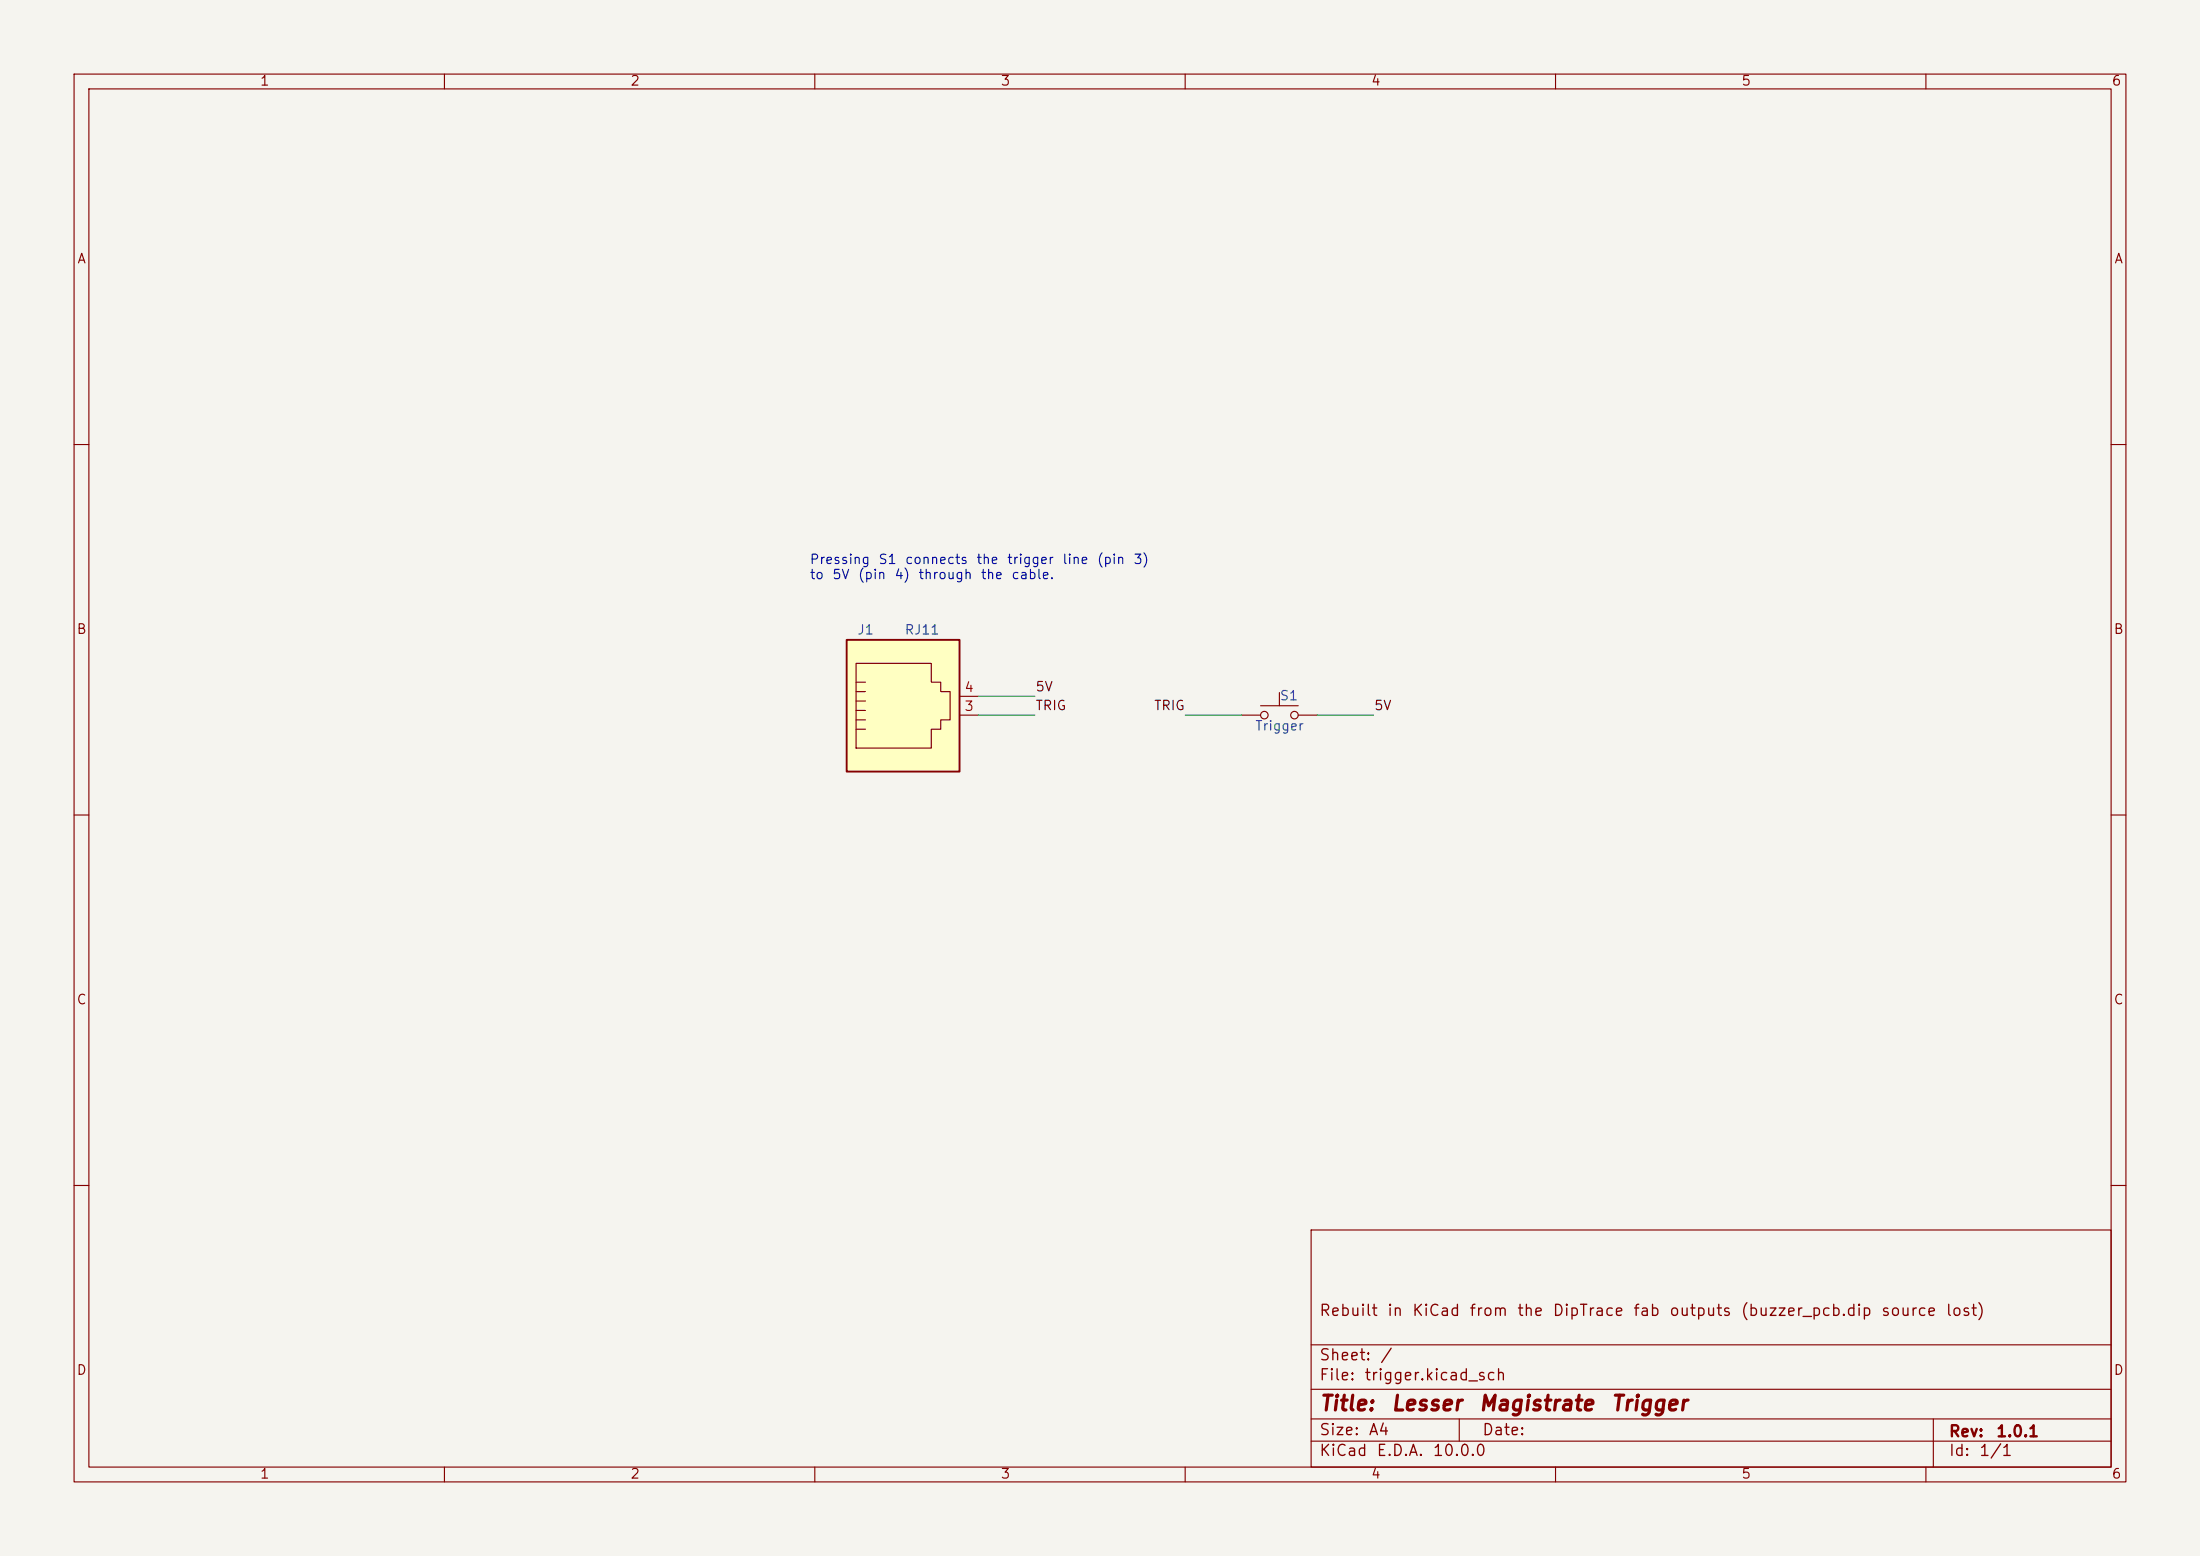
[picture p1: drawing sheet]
(kicad_sch
 (version 20260306)
 (generator "eeschema")
 (generator_version "10.0")
 (paper "A4")
 (title_block
  (title "Lesser Magistrate Trigger")
  (rev "${VERSION}")
  (comment 1 "Rebuilt in KiCad from the DipTrace fab outputs (buzzer_pcb.dip source lost)"))
 (lib_symbols
  (symbol "lesser-magistrate:RJ11"
   (pin_names (hide yes)) (exclude_from_sim no) (in_bom yes) (on_board yes)
   (in_pos_files yes)
   (duplicate_pin_numbers_are_jumpers no)
   (property "Reference" "J" (at -5.08 11.43 0) (show_name no) (do_not_autoplace no) (hide yes) (effects (font (size 1.27 1.27))))
   (property "Value" "RJ11" (at 2.54 11.43 0) (show_name no) (do_not_autoplace no) (hide yes) (effects (font (size 1.27 1.27))))
   (property "Footprint" "lesser-magistrate:RJ11_Amphenol_54601-906001WPLF" (at 0 0 0) (show_name no) (do_not_autoplace no) (hide yes) (effects (font (size 1.27 1.27))))
   (property "Datasheet" "" (at 0 0 0) (show_name no) (do_not_autoplace no) (hide yes) (effects (font (size 1.27 1.27))))
   (property "Description" "RJ11 (6P2C) modular jack" (at 0 0 0) (show_name no) (do_not_autoplace no) (hide yes) (effects (font (size 1.27 1.27))))
   (symbol "RJ11_0_1"
    (polyline (pts (xy -6.35 3.175) (xy -5.08 3.175) (xy -5.08 3.175)) (stroke (width 0) (type default)) (fill (type none)))
    (polyline (pts (xy -6.35 1.905) (xy -5.08 1.905) (xy -5.08 1.905)) (stroke (width 0) (type default)) (fill (type none)))
    (polyline (pts (xy -6.35 0.635) (xy -5.08 0.635) (xy -5.08 0.635)) (stroke (width 0) (type default)) (fill (type none)))
    (polyline (pts (xy -6.35 -0.635) (xy -5.08 -0.635) (xy -5.08 -0.635)) (stroke (width 0) (type default)) (fill (type none)))
    (polyline (pts (xy -6.35 -1.905) (xy -5.08 -1.905) (xy -5.08 -1.905)) (stroke (width 0) (type default)) (fill (type none)))
    (polyline (pts (xy -6.35 -4.445) (xy -6.35 6.985) (xy 3.81 6.985) (xy 3.81 4.445) (xy 5.08 4.445) (xy 5.08 3.175) (xy 6.35 3.175) (xy 6.35 -0.635) (xy 5.08 -0.635) (xy 5.08 -1.905) (xy 3.81 -1.905) (xy 3.81 -4.445) (xy -6.35 -4.445) (xy -6.35 -4.445)) (stroke (width 0) (type default)) (fill (type none)))
    (polyline (pts (xy -5.08 4.445) (xy -6.35 4.445) (xy -6.35 4.445)) (stroke (width 0) (type default)) (fill (type none)))
    (rectangle (start 7.62 10.16) (end -7.62 -7.62) (stroke (width 0.254) (type default)) (fill (type background))))
   (symbol "RJ11_1_1"
    (pin passive line (at 10.16 0 180) (length 2.54) (name "" (effects (font (size 1.27 1.27)))) (number "3" (effects (font (size 1.27 1.27)))))
    (pin passive line (at 10.16 2.54 180) (length 2.54) (name "" (effects (font (size 1.27 1.27)))) (number "4" (effects (font (size 1.27 1.27))))))
   (embedded_fonts no))
  (symbol "lesser-magistrate:SW_Push"
   (pin_numbers (hide yes))
   (pin_names
    (offset 1.016) (hide yes)) (exclude_from_sim no) (in_bom yes) (on_board yes)
   (in_pos_files yes)
   (duplicate_pin_numbers_are_jumpers no)
   (property "Reference" "SW" (at 1.27 2.54 0) (show_name no) (do_not_autoplace no) (effects (font (size 1.27 1.27)) (justify left)))
   (property "Value" "SW_Push" (at 0 -1.524 0) (show_name no) (do_not_autoplace no) (effects (font (size 1.27 1.27))))
   (property "Footprint" "lesser-magistrate:SW_Tactile_TS11-674_RA" (at 0 5.08 0) (show_name no) (do_not_autoplace no) (hide yes) (effects (font (size 1.27 1.27))))
   (property "Datasheet" "" (at 0 5.08 0) (show_name no) (do_not_autoplace no) (hide yes) (effects (font (size 1.27 1.27))))
   (property "Description" "Push button switch, generic, two pins" (at 0 0 0) (show_name no) (do_not_autoplace no) (hide yes) (effects (font (size 1.27 1.27))))
   (symbol "SW_Push_0_1"
    (circle (center -2.032 0) (radius 0.508) (stroke (width 0) (type default)) (fill (type none)))
    (polyline (pts (xy 0 1.27) (xy 0 3.048)) (stroke (width 0) (type default)) (fill (type none)))
    (circle (center 2.032 0) (radius 0.508) (stroke (width 0) (type default)) (fill (type none)))
    (polyline (pts (xy 2.54 1.27) (xy -2.54 1.27)) (stroke (width 0) (type default)) (fill (type none)))
    (pin passive line (at -5.08 0 0) (length 2.54) (name "1" (effects (font (size 1.27 1.27)))) (number "1" (effects (font (size 1.27 1.27)))))
    (pin passive line (at 5.08 0 180) (length 2.54) (name "2" (effects (font (size 1.27 1.27)))) (number "2" (effects (font (size 1.27 1.27))))))
   (embedded_fonts no)))
 (wire
  (pts (xy 132.08 96.52) (xy 139.7 96.52))
  (stroke (width 0) (type default)))
 (label "TRIG"
  (at 139.7 96.52 0)
  (effects (font (size 1.27 1.27)) (justify left bottom)))
 (wire
  (pts (xy 132.08 93.98) (xy 139.7 93.98))
  (stroke (width 0) (type default)))
 (label "5V"
  (at 139.7 93.98 0)
  (effects (font (size 1.27 1.27)) (justify left bottom)))
 (wire
  (pts (xy 167.64 96.52) (xy 160.02 96.52))
  (stroke (width 0) (type default)))
 (label "TRIG"
  (at 160.02 96.52 180)
  (effects (font (size 1.27 1.27)) (justify right bottom)))
 (wire
  (pts (xy 177.8 96.52) (xy 185.42 96.52))
  (stroke (width 0) (type default)))
 (label "5V"
  (at 185.42 96.52 0)
  (effects (font (size 1.27 1.27)) (justify left bottom)))
 (text "Pressing S1 connects the trigger line (pin 3)\nto 5V (pin 4) through the cable."
  (exclude_from_sim no)
  (at 109.22 78.74 0)
  (effects (font (size 1.27 1.27)) (justify left bottom)))
 (symbol
  (lib_id "lesser-magistrate:RJ11")
  (at 121.92 96.52 0)
  (unit 1)
  (body_style 1)
  (exclude_from_sim no)
  (in_bom yes)
  (on_board yes)
  (in_pos_files yes)
  (dnp no)
  (property "Reference" "J1" (at 116.84 85.09 0) (show_name no) (do_not_autoplace no) (effects (font (size 1.27 1.27))))
  (property "Value" "RJ11" (at 124.46 85.09 0) (show_name no) (do_not_autoplace no) (effects (font (size 1.27 1.27))))
  (property "Footprint" "lesser-magistrate:RJ11_Amphenol_54601-906001WPLF" (at 119.38 96.52 0) (hide yes) (show_name no) (do_not_autoplace no) (effects (font (size 1.27 1.27))))
  (property "Datasheet" "https://www.digikey.com/en/products/detail/amphenol-cs-fci/54601-906001WPLF/4242889" (at 119.38 96.52 0) (hide yes) (show_name no) (do_not_autoplace no) (effects (font (size 1.27 1.27))))
  (property "Description" "RJ11 (6P2C) modular jack" (at 119.38 96.52 0) (hide yes) (show_name no) (do_not_autoplace no) (effects (font (size 1.27 1.27))))
  (property "MPN" "54601-906001WPLF" (at 119.38 96.52 0) (hide yes) (show_name no) (do_not_autoplace no) (effects (font (size 1.27 1.27))))
  (pin "3")
  (pin "4"))
 (symbol
  (lib_id "lesser-magistrate:SW_Push")
  (at 172.72 96.52 0)
  (unit 1)
  (body_style 1)
  (exclude_from_sim no)
  (in_bom yes)
  (on_board yes)
  (in_pos_files yes)
  (dnp no)
  (property "Reference" "S1" (at 173.99 93.98 0) (show_name no) (do_not_autoplace no) (effects (font (size 1.27 1.27))))
  (property "Value" "Trigger" (at 172.72 98.044 0) (show_name no) (do_not_autoplace no) (effects (font (size 1.27 1.27))))
  (property "Footprint" "lesser-magistrate:SW_Tactile_TS11-674_RA" (at 142.24 93.98 0) (hide yes) (show_name no) (do_not_autoplace no) (effects (font (size 1.27 1.27))))
  (property "Datasheet" "https://www.digikey.com/en/products/detail/same-sky-formerly-cui-devices/TS11-674-95-BK-260-RA-D/16562778" (at 142.24 93.98 0) (hide yes) (show_name no) (do_not_autoplace no) (effects (font (size 1.27 1.27))))
  (property "Description" "Push button switch, normally open, two pins" (at 142.24 93.98 0) (hide yes) (show_name no) (do_not_autoplace no) (effects (font (size 1.27 1.27))))
  (property "MPN" "TS11-674-95-BK-260-RA-D" (at 142.24 93.98 0) (hide yes) (show_name no) (do_not_autoplace no) (effects (font (size 1.27 1.27))))
  (pin "1")
  (pin "2"))
 (sheet_instances
  (path ""
   (page "1")))
 (embedded_fonts no))
